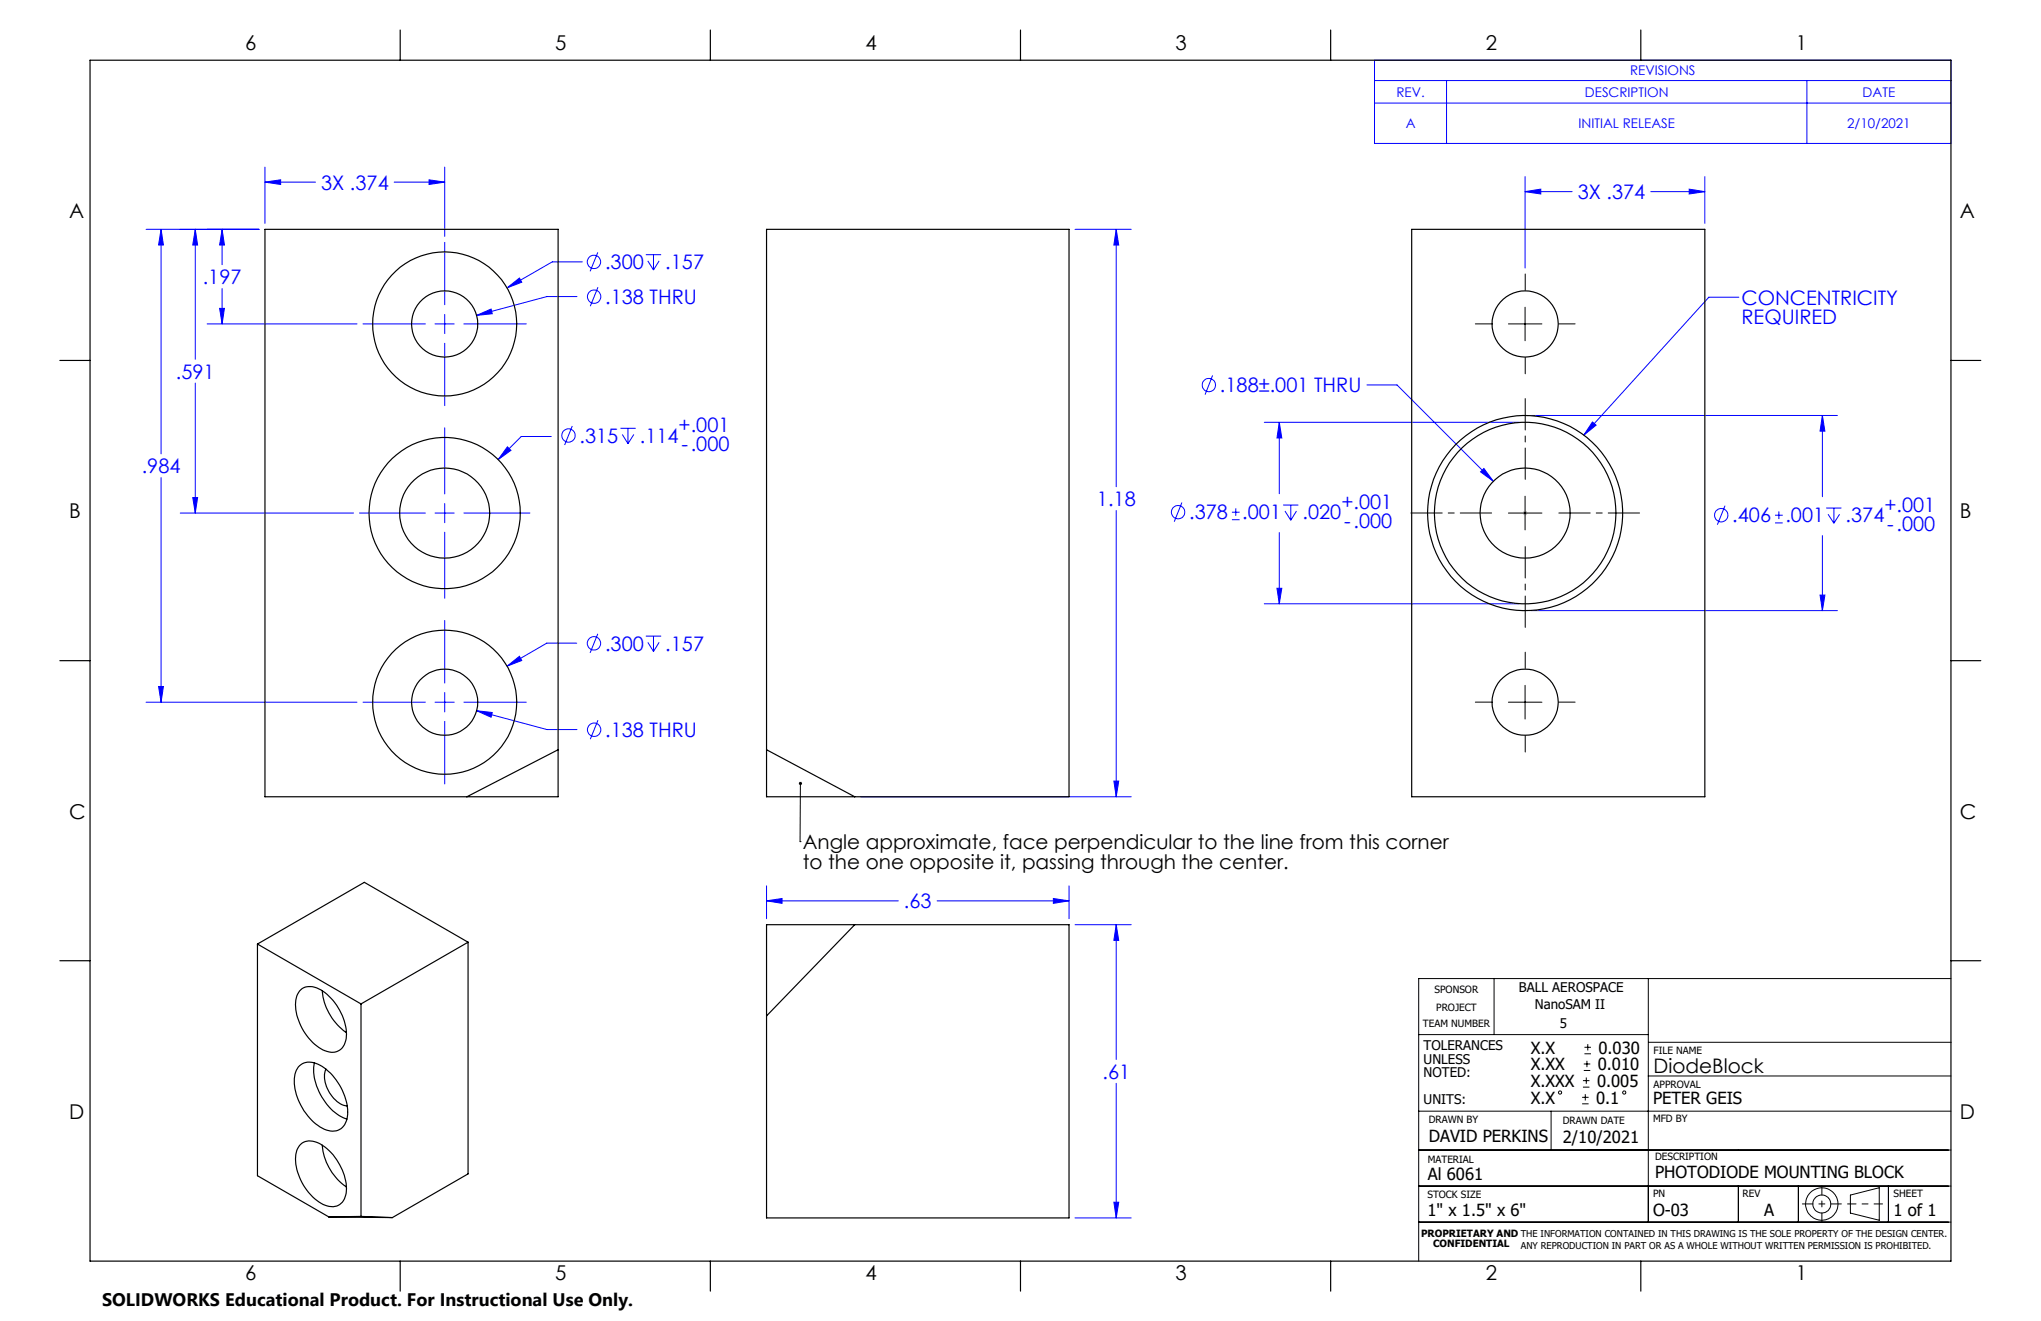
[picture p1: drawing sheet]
<svg xmlns="http://www.w3.org/2000/svg" width="432mm" height="279mm" viewBox="0 0 432 279" stroke-linecap="round" stroke-linejoin="round" font-family="sans-serif">
<g fill="none" stroke="#00f" stroke-width=".21">
<path d="M290.8 12.7h122v17.6h-122zM290.8 17h122M306 17v13.3M382.3 17v13.3M56.1 35.3v11.9M56.1 38.5h10.6M56.1 38.5l3.3-.5v1zM83.4 38.5h10.7M90.8 38l3.3 .5-3.3 .5zM94.1 35.3v14.7M290.8 21.8h122M322.7 37.4v19.3"/>
<path d="M360.7 37.4v9.8M30.9 48.5h23.9M34.1 48.5v47.5M34.1 48.5l.5 3.3h-1.1zM41.3 48.5v27.5M41.3 48.5l.5 3.3h-1zM47 48.5l.5 3.3h-1zM47 48.5v7.5M94.1 51.3v13.2M123.2 55.4h-6.4l-9.5 5.5M126.5 53.4l-1.7 4M136.6 53.9h3.3"/>
<path d="M137.1 55.2l1.2 1.9M138.3 53.9v3.2M139.5 55.2l-1.2 1.9M227.4 48.5h11.9M236.1 48.5v54.4M236.1 48.5l.6 3.3h-1zM322.7 40.5h9.9M322.7 40.5l3.3-.5v1zM349.2 40.5h11.5M357.4 40l3.3 .5-3.3 .5zM43.8 68.5h31.7M46.5 65.2h1l-.5 3.3z"/>
<path d="M47 61v7.5M76.8 68.5h13.2M92 68.5h4.1M94.1 66.5v4.1M94.1 72.6v13.2M98.1 68.5h13.2M100.8 66.7l3.1-1.3 .2 1zM107.3 60.9l2.6-2.1 .5 .9zM122.1 62.7h-6.4l-14.9 4M126.5 60.7l-1.6 4.1M256.5 79.4l-1.5 4.1M367.9 62.9h-6.4l-26.4 29.1"/>
<path d="M41.3 81v27.5M94.1 90.5v14M107.4 94.5l.7 .8-2.7 1.9zM116.6 92.3h-6.3l-4.9 4.9M121.1 90.1l-1.6 4M131.3 90.6h3.2M131.7 91.9l1.2 1.9M132.9 90.6v3.2M134.1 91.9l-1.2 1.9M267.5 89.3h53.9M270.7 89.3v15.1M270.7 89.3l.5 3.3h-1z"/>
<path d="M289.2 81.4h6.4l20.3 20.4M313.2 99.8l.7-.7 2 2.7zM323.9 87.9h64.8M336.9 89.3l.8 .6-2.6 2.1zM385.6 87.9v17.2M385.6 87.9l.5 3.3h-1zM34.1 101v47.5M38.1 108.5h36.7M40.8 105.2h1l-.5 3.3zM76.1 108.5h13.9M92 108.5h4.1M94.1 106.5v4.1"/>
<path d="M94.1 112.6v13.9M98.1 108.5h14M236.1 108v60.5M250 106.3l-1.6 4M260.6 109.9h1.7M260.6 108.3h1.7M261.4 107.5v1.6M270.7 112.6v15.1M271.5 106.8h3.2M271.9 108.1l1.2 1.9M273.1 106.8v3.2M274.3 108.1l-1.2 1.9"/>
<path d="M364.9 107l-1.6 4M375.5 110.6h1.7M375.5 109h1.7M376.3 108.2v1.6M385.6 113.3v15.9M386.4 107.5h3.2M386.8 108.8l1.2 1.9M388 107.5v3.2M389.2 108.8l-1.2 1.9M94.1 131.2v13.3M122 136h-6.3l-8.4 4.9M126.5 134.1l-1.7 4"/>
<path d="M136.6 134.5h3.3M137.1 135.9l1.2 1.9M138.3 134.5v3.3M139.5 135.9l-1.2 1.9M267.5 127.7h53.9M270.2 124.4h1l-.5 3.3zM323.9 129.2h64.8M385.1 125.9h1l-.5 3.3zM30.9 148.5h44.6M33.5 145.2h1.1l-.5 3.3zM76.8 148.5h13.2M92 148.5h4.1"/>
<path d="M94.1 146.5v4.1M94.1 152.6v13.2M98.1 148.5h13.2M100.8 150.3l14.9 4h6.4M100.8 150.3l3.3 .4-.2 1zM107.3 140.9l2.6-2.1 .5 .9zM126.5 152.3l-1.6 4.1M182.1 168.5h57.2M235.7 165.2h1l-.6 3.3zM162.2 187.4v6.9M162.2 190.5h27.8M162.2 190.5l3.3-.5v1.1z"/>
<path d="M198.3 190.5h27.9M222.8 190l3.4 .5-3.4 .6zM226.2 187.4v6.9M227.4 195.6h11.9M236.1 195.6v28.5M236.1 195.6l.6 3.3h-1zM236.1 229.1v28.5M227.4 257.6h11.9M235.7 254.3h1l-.6 3.3z"/>
<circle cx="125.7" cy="55.4" r="1.41"/>
<circle cx="125.7" cy="62.7" r="1.42"/>
<circle cx="120.3" cy="92.1" r="1.4"/>
<circle cx="255.8" cy="81.4" r="1.42"/>
<circle cx="249.2" cy="108.3" r="1.42"/>
<circle cx="364.1" cy="109" r="1.41"/>
<circle cx="125.7" cy="136.1" r="1.41"/>
<circle cx="125.7" cy="154.3" r="1.41"/>
</g>
<g fill="none" stroke="#000" stroke-width=".21">
<path d="M319.1 68.5h7.1M322.7 65v7.1M319.1 108.5h7.1M322.7 105v7.1M319.1 148.5h7.1M322.7 145v7.1M169.3 178h.1M169.3 165.7v12.3M300.1 218.8h48.6M316.1 206.9v11.9M348.7 207v51.5M412.8 207h-112.7v59.7"/>
<path d="M300.1 235h112.7M328.2 235v8.2M334.7 233.5h1.4M334.7 232.1h1.4M334.9 229.9h1.4M334.9 228.6h1.4M335.1 226.4h1.3M335.1 225h1.3M335.2 222.9h1.4M335.2 221.5h1.4M335.4 231.4v1.4M335.6 227.9v1.3"/>
<path d="M335.7 224.4v1.3M335.9 220.8v1.4M348.7 227.6h64.1M348.8 220.5h64M300.1 258.5h112.7M300.1 250.9h112.7M300.1 243.2h112.7M367.8 250.9v7.6M380.5 250.9v7.6M391.5 252.8l6.1-1.6v6.9l-6.1-1.5zM399.5 250.9v7.6"/>
<circle cx="330" cy="231.1" r=".34"/>
<circle cx="343.6" cy="231.1" r=".35"/>
<circle cx="385.4" cy="254.6" r="1.9"/>
<circle cx="385.4" cy="254.7" r="3.4"/>
</g>
<path d="M322.2 108.5h1M322.3 108.2l.7 .7M322.7 108v1M323 108.2l-.7 .7" fill="none" stroke="#c0c0c0" stroke-width=".21"/>
<path d="M315.6 68.5h-3.5M322.7 61.4v-3.5M322.7 75.6v3.5M329.8 68.5h3.4M315.6 148.5h-3.5M322.7 141.4v-3.5M322.7 155.6v3.5M329.8 148.5h3.4" fill="none" stroke="#000" stroke-width=".21" stroke-dasharray="15.2 1.3 1.3 1.3"/>
<path d="M315.6 108.5h-17.1M322.7 101.4v-17.1M322.7 115.6v17.1M329.8 108.5h17.1" fill="none" stroke="#000" stroke-width=".21" stroke-dasharray="15.2 1.3 1.3 1.3" stroke-dashoffset="8.6"/>
<path d="M381.3 254.6h8.3" fill="none" stroke="#000" stroke-width=".21" stroke-dasharray="15.2 1.3 1.3 1.3" stroke-dashoffset="13"/>
<path d="M385.4 250.8v7.7" fill="none" stroke="#000" stroke-width=".21" stroke-dasharray="15.2 1.3 1.3 1.3" stroke-dashoffset="13.3"/>
<path d="M390.9 254.6h7.4" fill="none" stroke="#000" stroke-width=".21" stroke-dasharray="15.2 1.3 1.3 1.3" stroke-dashoffset="13.4"/>
<g fill="none" stroke="#000" stroke-width=".25">
<path d="M19 12.7h393.8v254h-393.8zM84.7 6.4v6.3M150.3 6.4v6.3M215.9 6.4v6.3M281.5 6.4v6.3M347.1 6.4v6.3M12.7 76.2h6.3M412.8 76.2h6.3M12.7 139.7h6.3M412.8 139.7h6.3M12.7 203.2h6.3M412.8 203.2h6.3"/>
<path d="M84.7 266.7v6.4M150.3 266.7v6.4M215.9 266.7v6.4M281.5 266.7v6.4M347.1 266.7v6.4"/>
</g>
<path d="M169.1 165.5l.2-.1v.3v-.3a.33 .33 0 0 1 .3 .4 .33 .33 0 0 1-.5 .2 .33 .33 0 0 1 0-.5z" fill="#000"/>
<g fill="#00f">
<path d="M336.9 89.3l.8 .6-2.6 2.1z"/>
<path d="M270.7 89.3l.5 3.3h-1zM270.2 124.4h1l-.5 3.3zM313.9 99.1l-.7 .7 2.7 2zM322.7 40.5l3.3-.5v1zM357.4 40l3.3 .5-3.3 .5zM385.6 87.9l.5 3.3h-1zM385.1 125.9h1l-.5 3.3zM236.1 48.5l.6 3.3h-1zM235.7 165.2h1l-.6 3.3zM222.8 190l3.4 .5-3.4 .6zM162.2 190.5l3.3-.5v1.1zM236.1 195.6l.6 3.3h-1zM235.7 254.3h1l-.6 3.3zM107.3 60.9l3.1-1.2-.5-.9zM107.3 140.9l3.1-1.2-.5-.9zM107.4 94.5l-2 2.7 2.7-1.9zM40.8 105.2h1l-.5 3.3zM41.3 48.5l.5 3.3h-1zM46.5 65.2h1l-.5 3.3zM47 48.5l.5 3.3h-1zM34.1 48.5l.5 3.3h-1.1zM33.5 145.2h1.1l-.5 3.3zM90.8 38l3.3 .5-3.3 .5zM56.1 38.5l3.3-.5v1zM100.8 66.7l3.3-.3-.2-1zM100.8 150.3l3.1 1.4 .2-1z"/>
</g>
<g fill="none" stroke="#000" stroke-width=".25">
<path d="M56.1 48.5h62v120h-62zM162.2 48.5h64v120h-64zM298.7 48.5h62v120h-62zM118.1 158.6l-19.3 9.9M162.2 158.6l18.6 9.9M54.5 199.7l21.9 12.6M54.5 199.7v49l15.1 8.7M99 199.3l-21.9-12.7-22.6 13.1M99 199.3l-22.6 13M99 199.3v49l-16 9.2M162.2 195.6h64v62h-64zM180.8 195.6l-18.6 19.3"/>
<path d="M63.4 209.6a3.5 3.5 0 0 1 4.5-.2 11.7 11.7 0 0 1 5.3 10.3 3.1 3.1 0 0 1-4.9 2.4 11.5 11.5 0 0 1-5.7-10.6l.2-.9zM68.2 209.5a12.1 12.1 0 0 0 5.1 8.9M76.4 212.3v45M63.1 225.7a3.5 3.5 0 0 1 4.6-.4 12 12 0 0 1 5.8 10.9 3.2 3.2 0 0 1-4.9 2.6 12.1 12.1 0 0 1-6.3-11.1l.4-1.3zM66.5 224.8a11.5 11.5 0 0 0 4.4 10.5l.9 .7 1.6 .7M69 226.1a6.1 6.1 0 0 0 2 6.6 3.8 3.8 0 0 0 2.4 1.2M63.6 242a3.8 3.8 0 0 1 4.7 .3 11.8 11.8 0 0 1 4.9 10.1 3.1 3.1 0 0 1-4.9 2.3 11.5 11.5 0 0 1-5.7-10.5l.4-1.3zM68.2 242.2a12.1 12.1 0 0 0 5.1 8.9M69.6 257.4l13.4 .1M76.4 257.3l-6.8 .1M76.4 257.3l6.6 .2"/>
<circle cx="94.1" cy="68.5" r="7"/>
<circle cx="94.1" cy="68.5" r="15.3"/>
<circle cx="322.7" cy="68.5" r="7"/>
<circle cx="94.1" cy="108.5" r="16"/>
<circle cx="94.1" cy="108.5" r="9.5"/>
<circle cx="322.6" cy="108.5" r="9.5"/>
<circle cx="322.7" cy="108.5" r="20.6"/>
<circle cx="322.7" cy="108.5" r="19.2"/>
<circle cx="94.1" cy="148.5" r="7"/>
<circle cx="94.1" cy="148.5" r="15.3"/>
<circle cx="322.7" cy="148.5" r="7"/>
</g>
<g font-size="4.3">
<text x="51.9" y="10.7">6</text>
<text x="117.5" y="10.7">5</text>
<text x="183.1" y="10.7">4</text>
<text x="248.7" y="10.7">3</text>
<text x="314.3" y="10.7">2</text>
<text x="379.9" y="10.7">1</text>
<text x="14.6" y="46.1">A</text>
<text x="414.7" y="46.1">A</text>
<text x="14.6" y="109.6">B</text>
<text x="414.7" y="109.6">B</text>
<text x="14.6" y="173.1">C</text>
<text x="414.7" y="173.1">C</text>
<text x="14.6" y="236.6">D</text>
<text x="414.7" y="236.6">D</text>
<text x="51.9" y="270.8">6</text>
<text x="117.5" y="270.8">5</text>
<text x="183.1" y="270.8">4</text>
<text x="248.7" y="270.8">3</text>
<text x="314.3" y="270.8">2</text>
<text x="379.9" y="270.8">1</text>
</g>
<g font-size="4.2" fill="#00f">
<text x="67.9" y="40.1">3X .374</text>
<text x="333.8" y="42.1">3X .374</text>
<text x="128" y="56.9">.300</text>
<text x="140.8" y="56.9">.157</text>
<text x="42.9" y="60.1">.197</text>
<text x="128" y="64.3">.138 THRU</text>
<text x="368.4" y="64.5">CONCENTRICITY</text>
<text x="368.4" y="68.6">REQUIRED</text>
<text x="37.2" y="80.1">.591</text>
<text x="258.1" y="83">.188±.001 THRU</text>
<text x="122.6" y="93.6">.315</text>
<text x="135.4" y="93.6">.114</text>
<text x="143.6" y="91.4">+.001</text>
<text x="144.2" y="95.5">-.000</text>
<text x="30" y="100.1">.984</text>
<text x="232.1" y="107.1">1.18</text>
<text x="283.8" y="107.6">+.001</text>
<text x="251.6" y="109.9">.378</text>
<text x="262.8" y="109.9">.001</text>
<text x="275.6" y="109.9">.020</text>
<text x="284.4" y="111.7">-.000</text>
<text x="366.5" y="110.5">.406</text>
<text x="377.7" y="110.5">.001</text>
<text x="390.5" y="110.5">.374</text>
<text x="398.7" y="108.2">+.001</text>
<text x="399.3" y="112.3">-.000</text>
<text x="128" y="137.6">.300</text>
<text x="140.8" y="137.6">.157</text>
<text x="128" y="155.9">.138 THRU</text>
<text x="191.2" y="192.1">.63</text>
<text x="233.2" y="228.2">.61</text>
</g>
<g font-size="4.2">
<text x="169.8" y="179.6">Angle approximate, face perpendicular to the line from this corner</text>
<text x="169.8" y="183.8">to the one opposite it, passing through the center.</text>
<text x="349.8" y="226.9">DiodeBlock</text>
</g>
<text font-size="3.8" x="21.6" y="276.3">SOLIDWORKS Educational Product. For Instructional Use Only.</text>
<g font-size="3.5">
<text x="323.8" y="222.9">X.X</text>
<text x="323.8" y="226.4">X.XX</text>
<text x="338" y="226.4">0.010</text>
<text x="338.2" y="222.9">0.030</text>
<text x="323.8" y="229.9">X.XXX</text>
<text x="323.8" y="233.5">X.X</text>
<text x="337.7" y="233.5">0.1</text>
<text x="337.9" y="229.9">0.005</text>
<text x="349.7" y="233.5">PETER GEIS</text>
<text x="302.3" y="241.5">DAVID PERKINS</text>
<text x="330.6" y="241.7">2/10/2021</text>
<text x="302.1" y="249.7">Al 6061</text>
<text x="350.1" y="249.1">PHOTODIODE MOUNTING BLOCK</text>
<text x="302" y="257.2">1&quot; x 1.5&quot; x 6&quot;</text>
<text x="349.7" y="257.2">O-03</text>
<text x="373.2" y="257.2">A</text>
<text x="400.6" y="257.1">1 of 1</text>
</g>
<g font-size="2.8" fill="#00f">
<text x="344.9" y="15.9">REVISIONS</text>
<text x="295.5" y="20.5">REV.</text>
<text x="335.3" y="20.5">DESCRIPTION</text>
<text x="394.1" y="20.5">DATE</text>
<text x="297.4" y="27.1">A</text>
<text x="334" y="27.1">INITIAL RELEASE</text>
<text x="390.8" y="27.1">2/10/2021</text>
</g>
<g font-size="2.8">
<text x="321.4" y="209.8">BALL AEROSPACE</text>
<text x="324.7" y="213.5">NanoSAM II</text>
<text x="330" y="217.4">5</text>
<text x="301.2" y="222.2">TOLERANCES</text>
<text x="301.2" y="225">UNLESS</text>
<text x="301.2" y="227.8">NOTED:</text>
<text x="301.2" y="233.5">UNITS:</text>
</g>
<g font-size="2.1">
<text x="303.5" y="210">SPONSOR</text>
<text x="303.8" y="213.9">PROJECT</text>
<text x="301" y="217.3">TEAM NUMBER</text>
<text x="349.8" y="222.9">FILE NAME</text>
<text x="349.8" y="230.2">APPROVAL</text>
<text x="302.3" y="237.5">DRAWN BY</text>
<text x="330.6" y="237.7">DRAWN DATE</text>
<text x="349.7" y="237.3">MFD BY</text>
<text x="302.1" y="245.9">MATERIAL</text>
<text x="350.1" y="245.4">DESCRIPTION</text>
<text x="302" y="253.3">STOCK SIZE</text>
<text x="349.7" y="253.3">PN</text>
<text x="368.7" y="253.2">REV</text>
<text x="400.6" y="253.2">SHEET</text>
<text x="300.7" y="261.6">PROPRIETARY AND THE INFORMATION CONTAINED IN THIS DRAWING IS THE SOLE PROPERTY OF THE DESIGN CENTER.</text>
<text x="303.2" y="263.8">CONFIDENTIAL</text>
</g>
<text font-size="2" x="321.8" y="264.2">ANY REPRODUCTION IN PART OR AS A WHOLE WITHOUT WRITTEN PERMISSION IS PROHIBITED.</text>
</svg>
